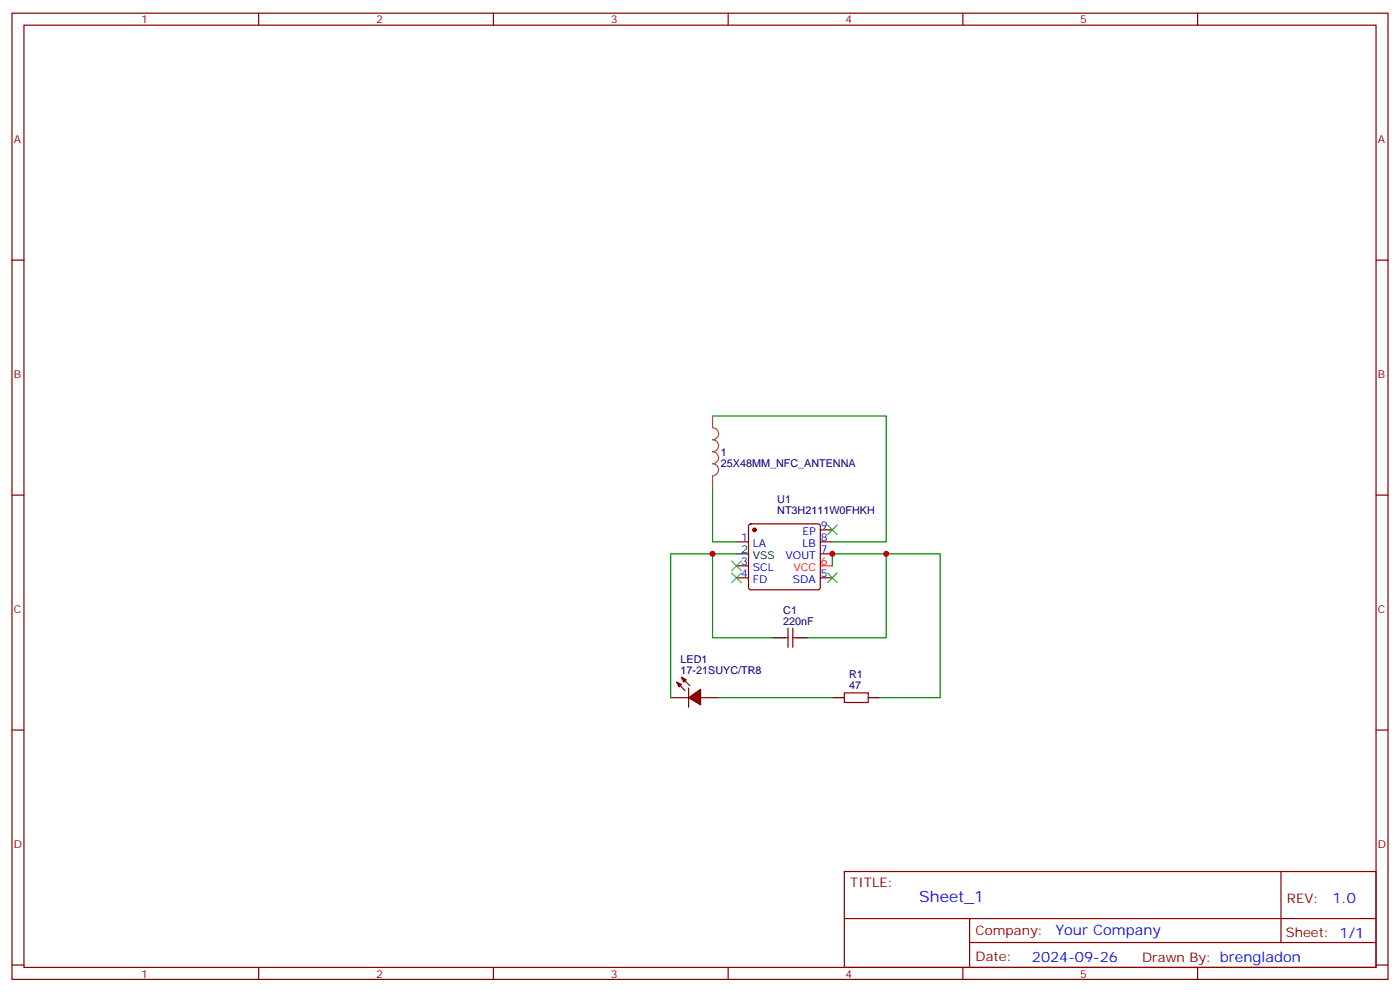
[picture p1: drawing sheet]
<svg xmlns="http://www.w3.org/2000/svg" width="412mm" height="292mm" viewBox="0 0 412 292" stroke-linecap="round" stroke-linejoin="round" font-family="sans-serif">
<g fill="none" stroke="#870000" stroke-width=".35">
<path d="M3.5 3.9h405.4v284.3h-405.4zM7.1 7.4h398.2v277.3h-398.2zM76.2 3.9v3.5M145.3 3.9v3.5M214.5 3.9v3.5M283.6 3.9v3.5M352.8 3.9v3.5M3.5 76.6h3.6M405.3 76.6h3.6M3.5 145.7h3.6M217 159.5h3.5M220.7 154.4l.5-.2h19.7l.5 .2 .3 .5v18l-.3 .5-.5 .2h-19.7l-.5-.3-.2-.4v-18z"/>
<path d="M241.7 155.9h3.5M241.7 159.5h3.5M405.3 145.7h3.6M217 170h3.5M217 166.5h3.5M241.7 163h3.5M241.7 170h3.5M200.7 199.3l2.5 2.5M231.1 187.7h1M232.1 184.9v5.6M233.5 184.9v5.6M233.5 187.7h1.1"/>
<path d="M3.5 214.8h3.6M197.6 205.3h5.2M199.3 200.7l2.5 2.5M202.8 202.5v5.6M206.4 205.3h5.3M248.7 203.9h7.1v2.8h-7.1zM405.3 214.8h3.6M248.7 256.5h156.6v28.2h-156.6zM377.3 256.5v20.9M248.7 270.3h156.5M285.6 277.4h119.6M285.6 270.3v14.1"/>
<path d="M3.5 284h3.6M76.2 284.7v3.5M145.3 284.7v3.5M214.5 284.7v3.5M283.6 284.7v3.5M352.8 284.7v3.5M405.3 284h3.6"/>
</g>
<path d="M241.7 166.5h3.5" fill="none" stroke="#f00" stroke-width=".35"/>
<path d="M217 163h3.5M227.5 187.7h3.6M234.6 187.7h3.5M245.2 205.3h3.5M255.8 205.3h3.5" fill="none" stroke="#000" stroke-width=".35"/>
<g fill="#870000" stroke="#870000" stroke-width=".35">
<path d="M199.3 200.7l1.4 .7-.7 .7z"/>
<path d="M200.7 199.3l1.4 .7-.7 .7z"/>
<path d="M202.8 205.3l3.6-2.5v4.6z"/>
<circle cx="222.2" cy="155.9" r=".53"/>
</g>
<path d="M209.9 122.4v3.5a1.76 1.76 0 0 1 1.8 1.8 1.76 1.76 0 0 1-1.8 1.7 1.76 1.76 0 0 1 1.8 1.8 1.76 1.76 0 0 1-1.8 1.7 1.76 1.76 0 0 1 1.8 1.8 1.76 1.76 0 0 1-1.8 1.8 1.76 1.76 0 0 1 1.8 1.7 1.76 1.76 0 0 1-1.8 1.8M209.9 140.1v3.5" fill="none" stroke="#a64a4a" stroke-width=".35"/>
<path d="M209.9 122.4h51.2v37.1h-15.9M209.9 143.6v15.9h7.1M209.9 163h-12.3v42.3M217 163h-7.1v24.7h17.6M245.2 166.5v-3.5h15.9v24.7h-23M261.1 163h15.8v42.3h-17.6M211.7 205.3h33.5" fill="none" stroke="#008700" stroke-width=".35"/>
<path d="M243.8 154.5l2.8 2.8M246.6 154.5l-2.8 2.8M215.5 168.6l2.9 2.8M215.5 165.1l2.9 2.8M218.4 168.6l-2.9 2.8M218.4 165.1l-2.9 2.8M243.8 168.6l2.8 2.8M246.6 168.6l-2.8 2.8" fill="none" stroke="#3c3" stroke-width=".35"/>
<g fill="#c00">
<circle cx="245.2" cy="163" r=".88"/>
<circle cx="209.9" cy="163" r=".88"/>
<circle cx="261.1" cy="163" r=".88"/>
</g>
<text font-size="4.6" fill="#00f" x="270.8" y="265.5">Sheet_1</text>
<g font-size="4.2" fill="#00f">
<text x="392.5" y="265.7">1.0</text>
<text x="310.9" y="275.3">Your Company</text>
<text x="304" y="283.1">2024-09-26</text>
</g>
<g font-size="3.9" fill="#800">
<text x="250.5" y="261.1">TITLE:</text>
<text x="379.1" y="265.7">REV:</text>
<text x="287.4" y="275.3">Company:</text>
<text x="378.7" y="275.9">Sheet: 1/1</text>
<text x="287.4" y="282.9">Date:</text>
<text x="336.4" y="283">Drawn By: brengladon</text>
</g>
<g font-size="3.2" fill="#800">
<text x="41.6" y="6.9">1</text>
<text x="110.8" y="6.9">2</text>
<text x="179.9" y="6.9">3</text>
<text x="249.1" y="6.9">4</text>
<text x="318.2" y="6.9">5</text>
<text x="4.1" y="42">A</text>
<text x="405.9" y="42">A</text>
<text x="4.1" y="111.1">B</text>
<text x="405.9" y="111.1">B</text>
<text x="4.1" y="180.3">C</text>
<text x="405.9" y="180.3">C</text>
<text x="4.1" y="249.4">D</text>
<text x="405.9" y="249.4">D</text>
<text x="41.6" y="287.7">1</text>
<text x="110.8" y="287.7">2</text>
<text x="179.9" y="287.7">3</text>
<text x="249.1" y="287.7">4</text>
<text x="318.2" y="287.7">5</text>
</g>
<g font-size="3.2" fill="#000080">
<text x="212.4" y="137.3">25X48MM_NFC_ANTENNA</text>
<text x="212.4" y="134.1">1</text>
<text x="229" y="148">U1</text>
<text x="229" y="151.2">NT3H2111W0FHKH</text>
<text x="230.7" y="183.8">220nF</text>
<text x="230.7" y="180.6">C1</text>
<text x="200.5" y="195.1">LED1</text>
<text x="200.5" y="198.3">17-21SUYC/TR8</text>
<text x="250.1" y="202.8">47</text>
<text x="250.1" y="199.7">R1</text>
</g>
<g font-size="3.2" fill="#00f">
<text x="241.8" y="155.6">9</text>
<text x="218.3" y="159.1">1</text>
<text x="221.8" y="160.9">LA</text>
<text x="236.4" y="160.9">LB</text>
<text x="236.4" y="157.3">EP</text>
<text x="241.8" y="159.1">8</text>
<text x="218.3" y="166.2">3</text>
<text x="221.8" y="167.9">SCL</text>
<text x="231.4" y="164.4">VOUT</text>
<text x="241.8" y="162.6">7</text>
<text x="218.3" y="169.7">4</text>
<text x="221.8" y="171.4">FD</text>
<text x="233.6" y="171.4">SDA</text>
<text x="241.8" y="169.7">5</text>
</g>
<g font-size="3.2">
<text x="218.3" y="162.6">2</text>
<text x="221.8" y="164.4">VSS</text>
</g>
<g font-size="3.2" fill="#f00">
<text x="233.7" y="167.9">VCC</text>
<text x="241.8" y="166.2">6</text>
</g>
</svg>
